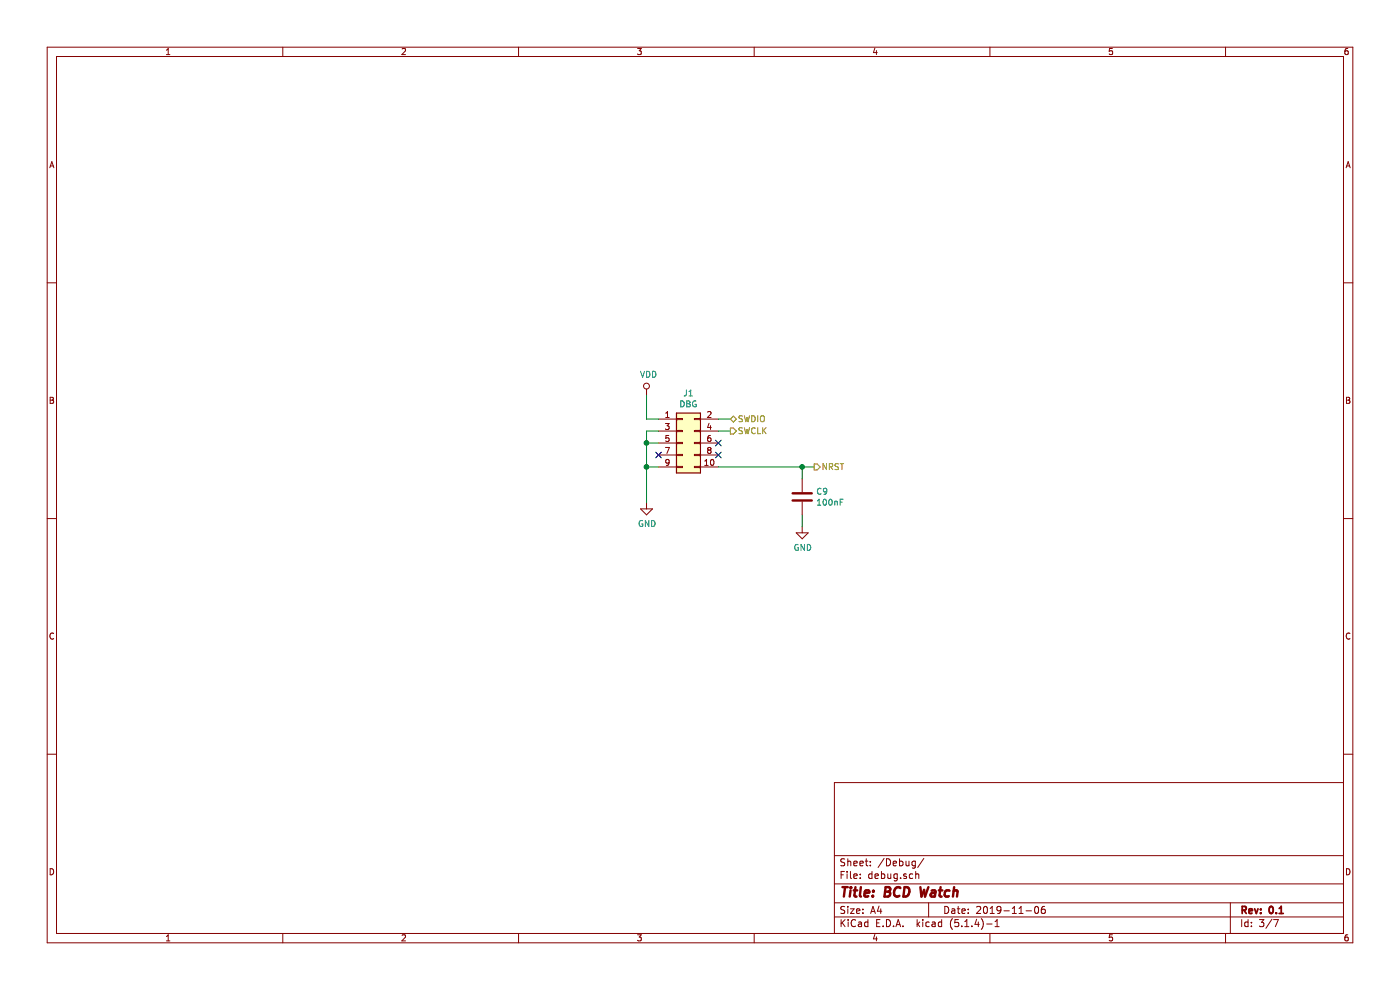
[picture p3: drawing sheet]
EESchema Schematic File Version 4
LIBS:PCB_CR2032-cache
EELAYER 30 0
EELAYER END
$Descr A4 11693 8268
encoding utf-8
Sheet 3 7
Title "BCD Watch"
Date "2019-11-06"
Rev "0.1"
Comp ""
Comment1 ""
Comment2 ""
Comment3 ""
Comment4 ""
$EndDescr
Text HLabel 6800 3900 2    50   Output ~ 0
NRST
Text HLabel 6100 3600 2    50   Output ~ 0
SWCLK
Text HLabel 6100 3500 2    50   BiDi ~ 0
SWDIO
$Comp
L power:VDD #PWR018
U 1 1
P 5400 3300
F 0 "#PWR018" H 5400 3150 50  0001 C CNN
F 1 "VDD" H 5417 3473 50  0000 C CNN
F 2 "" H 5400 3300 50  0001 C CNN
F 3 "" H 5400 3300 50  0001 C CNN
	1    5400 3300
	1    0    0    -1  
$EndComp
$Comp
L power:GND #PWR019
U 1 1
P 5400 4200
F 0 "#PWR019" H 5400 3950 50  0001 C CNN
F 1 "GND" H 5405 4027 50  0000 C CNN
F 2 "" H 5400 4200 50  0001 C CNN
F 3 "" H 5400 4200 50  0001 C CNN
	1    5400 4200
	1    0    0    -1  
$EndComp
Wire Wire Line
	5400 4200 5400 3900
Wire Wire Line
	5400 3600 5500 3600
Wire Wire Line
	5500 3700 5400 3700
Connection ~ 5400 3700
Wire Wire Line
	5400 3700 5400 3600
Wire Wire Line
	5500 3900 5400 3900
Connection ~ 5400 3900
Wire Wire Line
	5400 3900 5400 3700
Wire Wire Line
	5500 3500 5400 3500
Wire Wire Line
	5400 3500 5400 3300
Wire Wire Line
	6000 3500 6100 3500
Wire Wire Line
	6000 3600 6100 3600
Wire Wire Line
	6000 3900 6700 3900
$Comp
L Device:C C9
U 1 1
P 6700 4150
F 0 "C9" H 6815 4196 50  0000 L CNN
F 1 "100nF" H 6815 4105 50  0000 L CNN
F 2 "Capacitor_SMD:C_0805_2012Metric_Pad1.15x1.40mm_HandSolder" H 6738 4000 50  0001 C CNN
F 3 "~" H 6700 4150 50  0001 C CNN
	1    6700 4150
	1    0    0    -1  
$EndComp
Wire Wire Line
	6700 4000 6700 3900
Connection ~ 6700 3900
Wire Wire Line
	6700 3900 6800 3900
$Comp
L power:GND #PWR020
U 1 1
P 6700 4400
F 0 "#PWR020" H 6700 4150 50  0001 C CNN
F 1 "GND" H 6705 4227 50  0000 C CNN
F 2 "" H 6700 4400 50  0001 C CNN
F 3 "" H 6700 4400 50  0001 C CNN
	1    6700 4400
	1    0    0    -1  
$EndComp
Wire Wire Line
	6700 4400 6700 4300
NoConn ~ 5500 3800
NoConn ~ 6000 3700
NoConn ~ 6000 3800
$Comp
L Connector_Generic:Conn_02x05_Odd_Even J1
U 1 1
P 5700 3700
F 0 "J1" H 5750 4117 50  0000 C CNN
F 1 "DBG" H 5750 4026 50  0000 C CNN
F 2 "Connector_PinHeader_1.27mm:PinHeader_2x05_P1.27mm_Vertical_SMD" H 5700 3700 50  0001 C CNN
F 3 "~" H 5700 3700 50  0001 C CNN
	1    5700 3700
	1    0    0    -1  
$EndComp
$EndSCHEMATC
